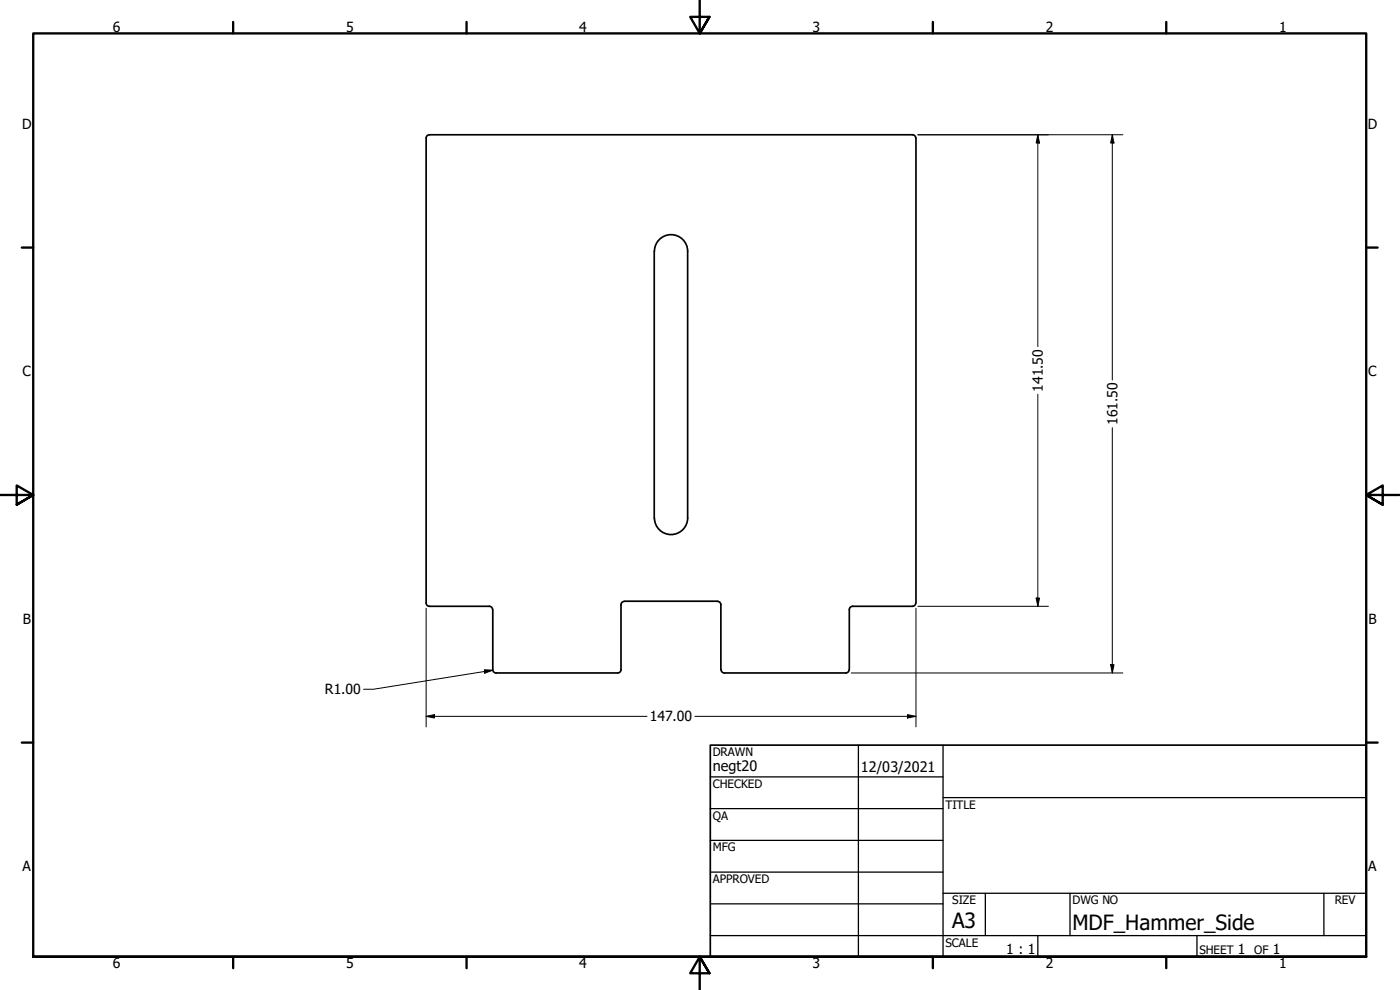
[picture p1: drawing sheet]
<svg xmlns="http://www.w3.org/2000/svg" width="420mm" height="297mm" viewBox="0 0 420 297" stroke-linecap="round" stroke-linejoin="round" font-family="sans-serif">
<!-- layer: Visible (ANSI) -->
<g fill="none" stroke="#000" stroke-width=".51">
<path d="M128.8 40.4h145a.98 .98 0 0 1 1 1M128.9 40.4a.99 .99 0 0 0-1 1v139.5a.98 .98 0 0 0 1 1M274.9 41.4v139.5M196.3 75.4v80M196.4 75.4a5 5 0 0 1 5-5 5 5 0 0 1 5 5v80M196.4 155.4a5 5 0 0 0 5 5 5 5 0 0 0 5-5M128.8 181.9h18.1M146.8 181.9a.98 .98 0 0 1 1 1M147.9 182.9v18a.98 .98 0 0 0 1 1h36.5M187.4 180.5a.99 .99 0 0 0-1 .9v19.5a.98 .98 0 0 1-1 1M187.4 180.4h28M215.4 180.5a.98 .98 0 0 1 .9 .9v19.5a1.1 1.1 0 0 0 1.1 1h36.5"/>
<path d="M274.8 180.9a.99 .99 0 0 1-.9 1h-18a.98 .98 0 0 0-1 1v18M254.8 200.9a.98 .98 0 0 1-1 1"/>
</g>
<!-- layer: Border (ANSI) -->
<g fill="none" stroke="#000" stroke-width=".7">
<path d="M70 6.6v3.4M140 6.6v3.4M210 0v10l-2.9-4.9h5.8l-2.9 4.9 2.9-4.9M280 6.6v3.4M350 6.6v3.4M6.5 74.3h3.5M410 74.3h3.4M0 148.5h10l-5-2.8v5.7l5-2.9-5 2.9M420 148.5h-10l5-2.8v5.7l-5-2.9 5 2.9M6.5 222.8h3.5M410 222.8h3.4M10 287.1v-277.1h400v277.1h-400h400"/>
<path d="M70 287.1v3.4M140 287.1v3.4M212.9 292l-2.9-4.9 2.9 4.9h-5.8l2.9-4.9v9.9M280 287.1v3.4M350 287.1v3.4"/>
</g>
<!-- layer: Title (ANSI) -->
<g fill="none" stroke="#000" stroke-width=".38">
<path d="M213.2 233.1h69.8M257.6 223.6v63.5M283 239.3h127M283 223.6v63.5M213.2 242.6h69.8M213.2 252.1h69.8M213.2 261.7h69.8M213.2 271.2h69.8M283 268h127M295.7 268v12.7M321.1 268v12.7M397.3 268v12.7"/>
<path d="M213.2 280.7h196.8M311.5 280.7v6.4M359.2 280.7v6.4"/>
</g>
<path d="M213.2 223.6h196.8v63.5h-196.8z" fill="none" stroke="#000" stroke-width=".51"/>
<!-- layer: Dimension (ANSI) -->
<g fill="none" stroke="#000" stroke-width=".3">
<path d="M275.5 40.4h61.5M311.5 40.4l.5 2.5h-1zM311.5 40.4v63.6M333.8 40.4l.5 2.5h-1zM333.8 40.4v73.6M311.5 118.3v63.6M333.8 128.3v73.6M311 179.4h1l-.5 2.5zM127.9 182.5v35.6M274.9 182.5v35.6M275.5 181.9h39.1M333.3 199.4h1l-.5 2.5z"/>
<path d="M127.9 214.9l2.5-.5v1zM127.9 214.9h66.3M145.4 201l2.5 .1-2.4 .9zM147.9 201.1l-35.8 5.7h-3M208.5 214.9h66.4M255.5 201.9h81.5M272.4 214.4l2.5 .5-2.5 .5z"/>
</g>
<g fill="#000">
<path d="M311.5 40.4l.5 2.5h-1z" fill-rule="evenodd"/>
<path d="M333.8 40.4l.5 2.5h-1z" fill-rule="evenodd"/>
<path d="M311 179.4h1l-.5 2.5z" fill-rule="evenodd"/>
<path d="M333.3 199.4h1l-.5 2.5z" fill-rule="evenodd"/>
<path d="M127.9 214.9l2.5-.5v1z" fill-rule="evenodd"/>
<path d="M145.4 201l2.5 .1-2.4 .9z" fill-rule="evenodd"/>
<path d="M272.4 214.4l2.5 .5-2.5 .5z" fill-rule="evenodd"/>
</g>
<g font-size="6.3">
<text x="285.8" y="278.6">A3</text>
<text x="321.9" y="279">MDF_Hammer_Side</text>
</g>
<g font-size="4.3">
<text x="213.9" y="231.4">negt20</text>
<text x="258.4" y="231.6">12/03/2021</text>
</g>
<g font-size="4.2">
<text x="33.8" y="9.6">6</text>
<text x="103.9" y="9.6">5</text>
<text x="173.9" y="9.6">4</text>
<text x="243.8" y="9.6">3</text>
<text x="313.9" y="9.6">2</text>
<text x="383.9" y="9.6">1</text>
<text x="6.7" y="38.7">D</text>
<text x="410.5" y="38.7">D</text>
<text x="6.8" y="113">C</text>
<text x="410.7" y="113">C</text>
<text x="313" y="117.5" transform="rotate(-90 313 117.5)">141.50</text>
<text x="335.3" y="127.5" transform="rotate(-90 335.3 127.5)">161.50</text>
<text x="6.9" y="187.2">B</text>
<text x="410.7" y="187.2">B</text>
<text x="97.5" y="208.3">R1.00</text>
<text x="195" y="216.5">147.00</text>
<text x="6.8" y="261.4">A</text>
<text x="410.7" y="261.4">A</text>
<text x="302" y="286.3">1 : 1</text>
<text x="371.5" y="286.2">1</text>
<text x="382" y="286.2">1</text>
<text x="33.8" y="290.5">6</text>
<text x="103.9" y="290.5">5</text>
<text x="173.9" y="290.5">4</text>
<text x="243.8" y="290.5">3</text>
<text x="313.9" y="290.5">2</text>
<text x="383.9" y="290.5">1</text>
</g>
<g font-size="3.5">
<text x="213.9" y="226.9">DRAWN</text>
<text x="213.9" y="236.4">CHECKED</text>
<text x="213.9" y="245.9">QA</text>
<text x="283.8" y="242.6">TITLE</text>
<text x="213.9" y="255.4">MFG</text>
<text x="213.9" y="265">APPROVED</text>
<text x="285.8" y="271.3">SIZE</text>
<text x="321.9" y="271.3">DWG NO</text>
<text x="400.6" y="271.3">REV</text>
<text x="283.8" y="284">SCALE</text>
<text x="360" y="286.2">SHEET</text>
<text x="376.4" y="286.2">OF</text>
</g>
</svg>
